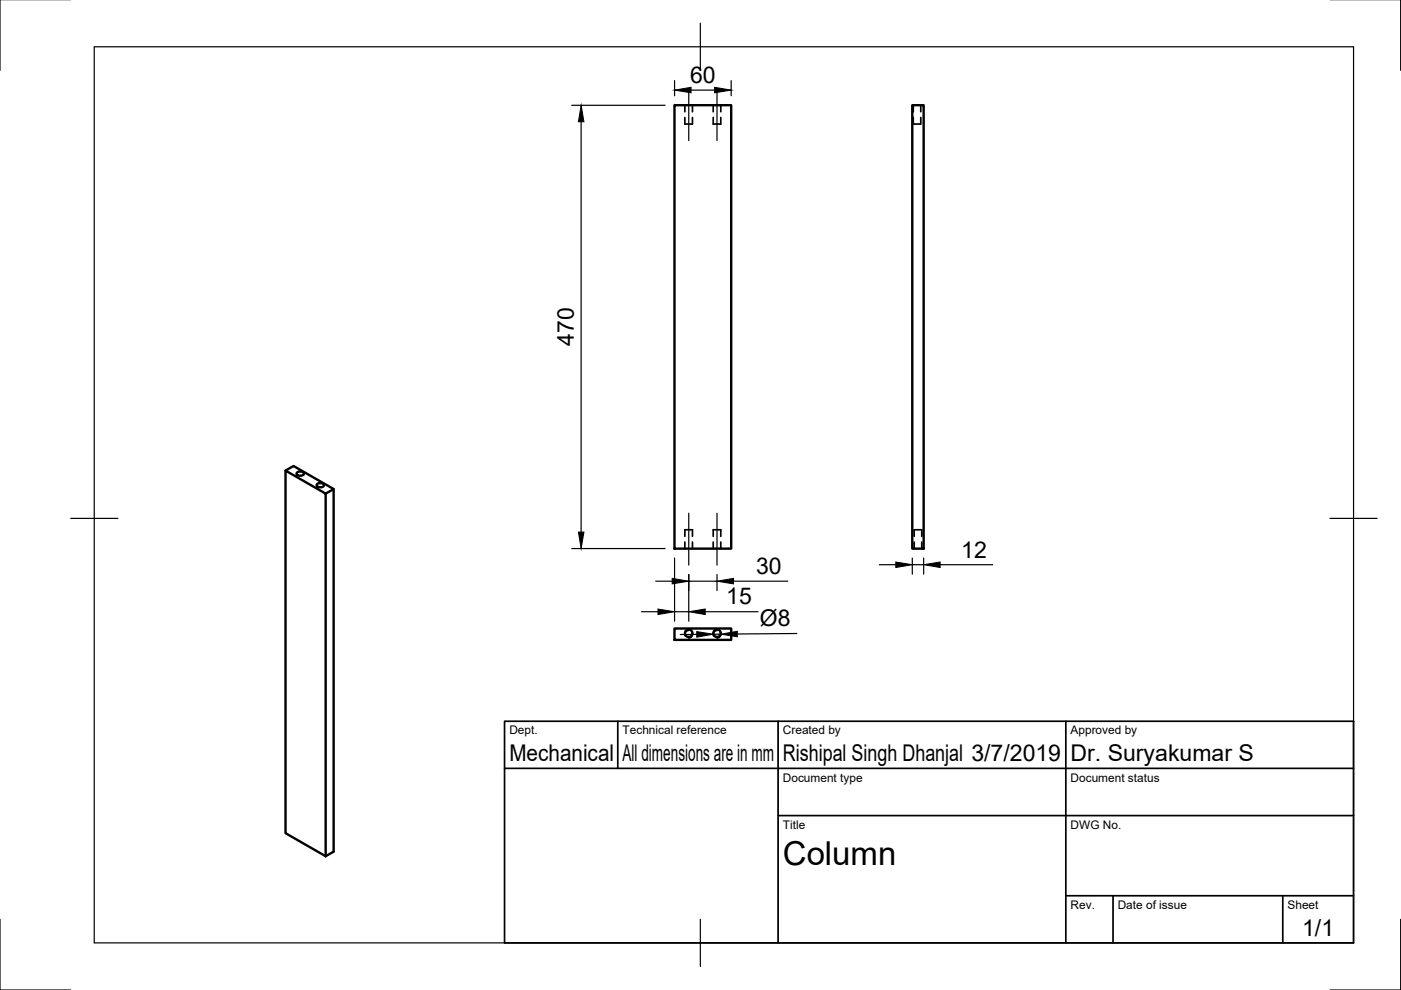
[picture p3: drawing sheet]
<svg xmlns="http://www.w3.org/2000/svg" width="297mm" height="210mm" viewBox="0 0 297 210" stroke-linecap="round" stroke-linejoin="round" font-family="sans-serif">
<!-- layer: Hidden -->
<g fill="none" stroke="#000" stroke-width=".36">
<path d="M145.2 24.9v1.4h1.6v-1.4M145.2 22.3v1.4M146.8 22.3v1.4M151.2 24.9v1.4h1.6v-1.4M151.2 22.3v1.4M152.8 22.3v1.4M193.6 24.9v1.4h1.6v-1.4M193.6 22.3v1.4M195.2 22.3v1.4M145.2 113.7v-1.4h1.6v1.4M145.2 114.9v1.4M146.8 114.9v1.4"/>
<path d="M151.2 113.7v-1.4h1.6v1.4M151.2 114.9v1.4M152.8 114.9v1.4M193.8 113.7v-1.4h1.6v1.4M193.8 114.9v1.4M195.4 114.9v1.4M146 133.7a.81 .81 0 0 0-.7 1.2M146.7 134.1a.8 .8 0 0 1-.7 1.2M152 133.7a.81 .81 0 0 0-.7 1.2M152.7 134.1a.79 .79 0 0 1-.7 1.2"/>
</g>
<!-- layer: Visible -->
<g fill="none" stroke="#000" stroke-width=".51">
<path d="M143 22.3h12v94h-12zM193.4 22.3h2.4v94h-2.4zM60.5 99.8l1.7-1 8.5 4.9M60.5 99.8l8.5 4.9v76.8l-8.5-4.9zM62.9 100.2l.8-.2a.57 .57 0 0 1 .7 .6l-.7 .3a.57 .57 0 0 1-.8-.7zM67.2 102.7l.7-.3a.57 .57 0 0 1 .7 .6l-.7 .3a.57 .57 0 0 1-.7-.6zM69 104.7l1.7-1v76.9l-1.7 .9M143 133.3h12v2.4h-12z"/>
<circle cx="146" cy="134.3" r=".79"/>
<circle cx="152" cy="134.3" r=".79"/>
</g>
<!-- layer: Border -->
<path d="M0 -.1v15M297 -.1v15M20 9.9h267v190h-267zM148.5 4.9v10M15 109.9h10M282 109.9h10M0 194.9v15h15M148.5 194.9v10M297 194.9v15h-15" fill="none" stroke="#000" stroke-width=".25"/>
<!-- layer: TitleBlock -->
<path d="M107 152.9h180v47h-180zM131 152.9v10M165 152.9v47M226 152.9v47M107 162.9h180M165 172.9h122M226 189.9h61M236 189.9v10M272 189.9v10" fill="none" stroke="#000" stroke-width=".36"/>
<!-- layer: Dimensions -->
<g fill="none" stroke="#000" stroke-width=".25">
<path d="M143 17.1v3.2M146.5 19.1h5M155 17.1v3.2M121.2 22.3h19.8M123.2 25.8v87M121.2 116.3h19.8M143 118.3v13.4M186.4 119.7h3.5M193.4 118.3v3.4M193.4 119.7h2.4M195.8 118.3v3.4M199.3 119.7h11.2"/>
<path d="M136 129.7h3.5M139 123.2h3.5M143 129.7h3M146 121.8v9.9M146 123.2h6M147.7 134.5h-3.5M149.5 129.7h11.2M151.2 134.5h1.6M152 121.8v3.4M155.5 123.2h11.5M168.9 134.3l-12.6 .1"/>
</g>
<path d="M143 19.1l3.5-.6v1.2zM151.5 18.5l3.5 .6-3.5 .6zM123.2 22.3l.6 3.5h-1.2zM122.6 112.8h1.2l-.6 3.5zM189.9 119.2l3.5 .5-3.5 .6zM195.8 119.7l3.5-.5v1.1zM139.5 129.1l3.5 .6-3.5 .6zM142.5 122.6l3.5 .6-3.5 .6zM147.7 133.9l3.5 .6-3.5 .6zM146 129.7l3.5-.6v1.2zM152 123.2l3.5-.6v1.2zM152.8 134.5l3.5-.6v1.1z" fill="#000" stroke="#000" stroke-width=".21"/>
<!-- layer: Center Lines -->
<path d="M146 18.8v11M152 18.8v11M146 108.8v11M152 108.8v11" fill="none" stroke="#000" stroke-width=".25"/>
<text font-size="7" x="166" y="183.4">Column</text>
<g font-size="4.9">
<text x="146.3" y="17.5">60</text>
<text x="121.7" y="73.3" transform="rotate(-90 121.7 73.3)">470</text>
<text x="203.8" y="118.2">12</text>
<text x="160.3" y="121.7">30</text>
<text x="154" y="128.2">15</text>
<text x="161.1" y="132.8">Ø8</text>
<text x="108" y="161.4">Mechanical</text>
<text x="132" y="161.4">All dimensions are in mm</text>
<text x="166" y="161.4">Rishipal Singh Dhanjal 3/7/2019</text>
<text x="227" y="161.4">Dr. Suryakumar S</text>
<text x="276.1" y="198.6">1/1</text>
</g>
<g font-size="2.5">
<text x="108" y="155.7">Dept.</text>
<text x="132" y="155.7">Technical reference</text>
<text x="166" y="155.7">Created by</text>
<text x="227" y="155.7">Approved by</text>
<text x="166" y="165.7">Document type</text>
<text x="227" y="165.7">Document status</text>
<text x="166" y="175.7">Title</text>
<text x="227" y="175.7">DWG No.</text>
<text x="227" y="192.7">Rev.</text>
<text x="237" y="192.7">Date of issue</text>
<text x="273" y="192.7">Sheet</text>
</g>
</svg>
